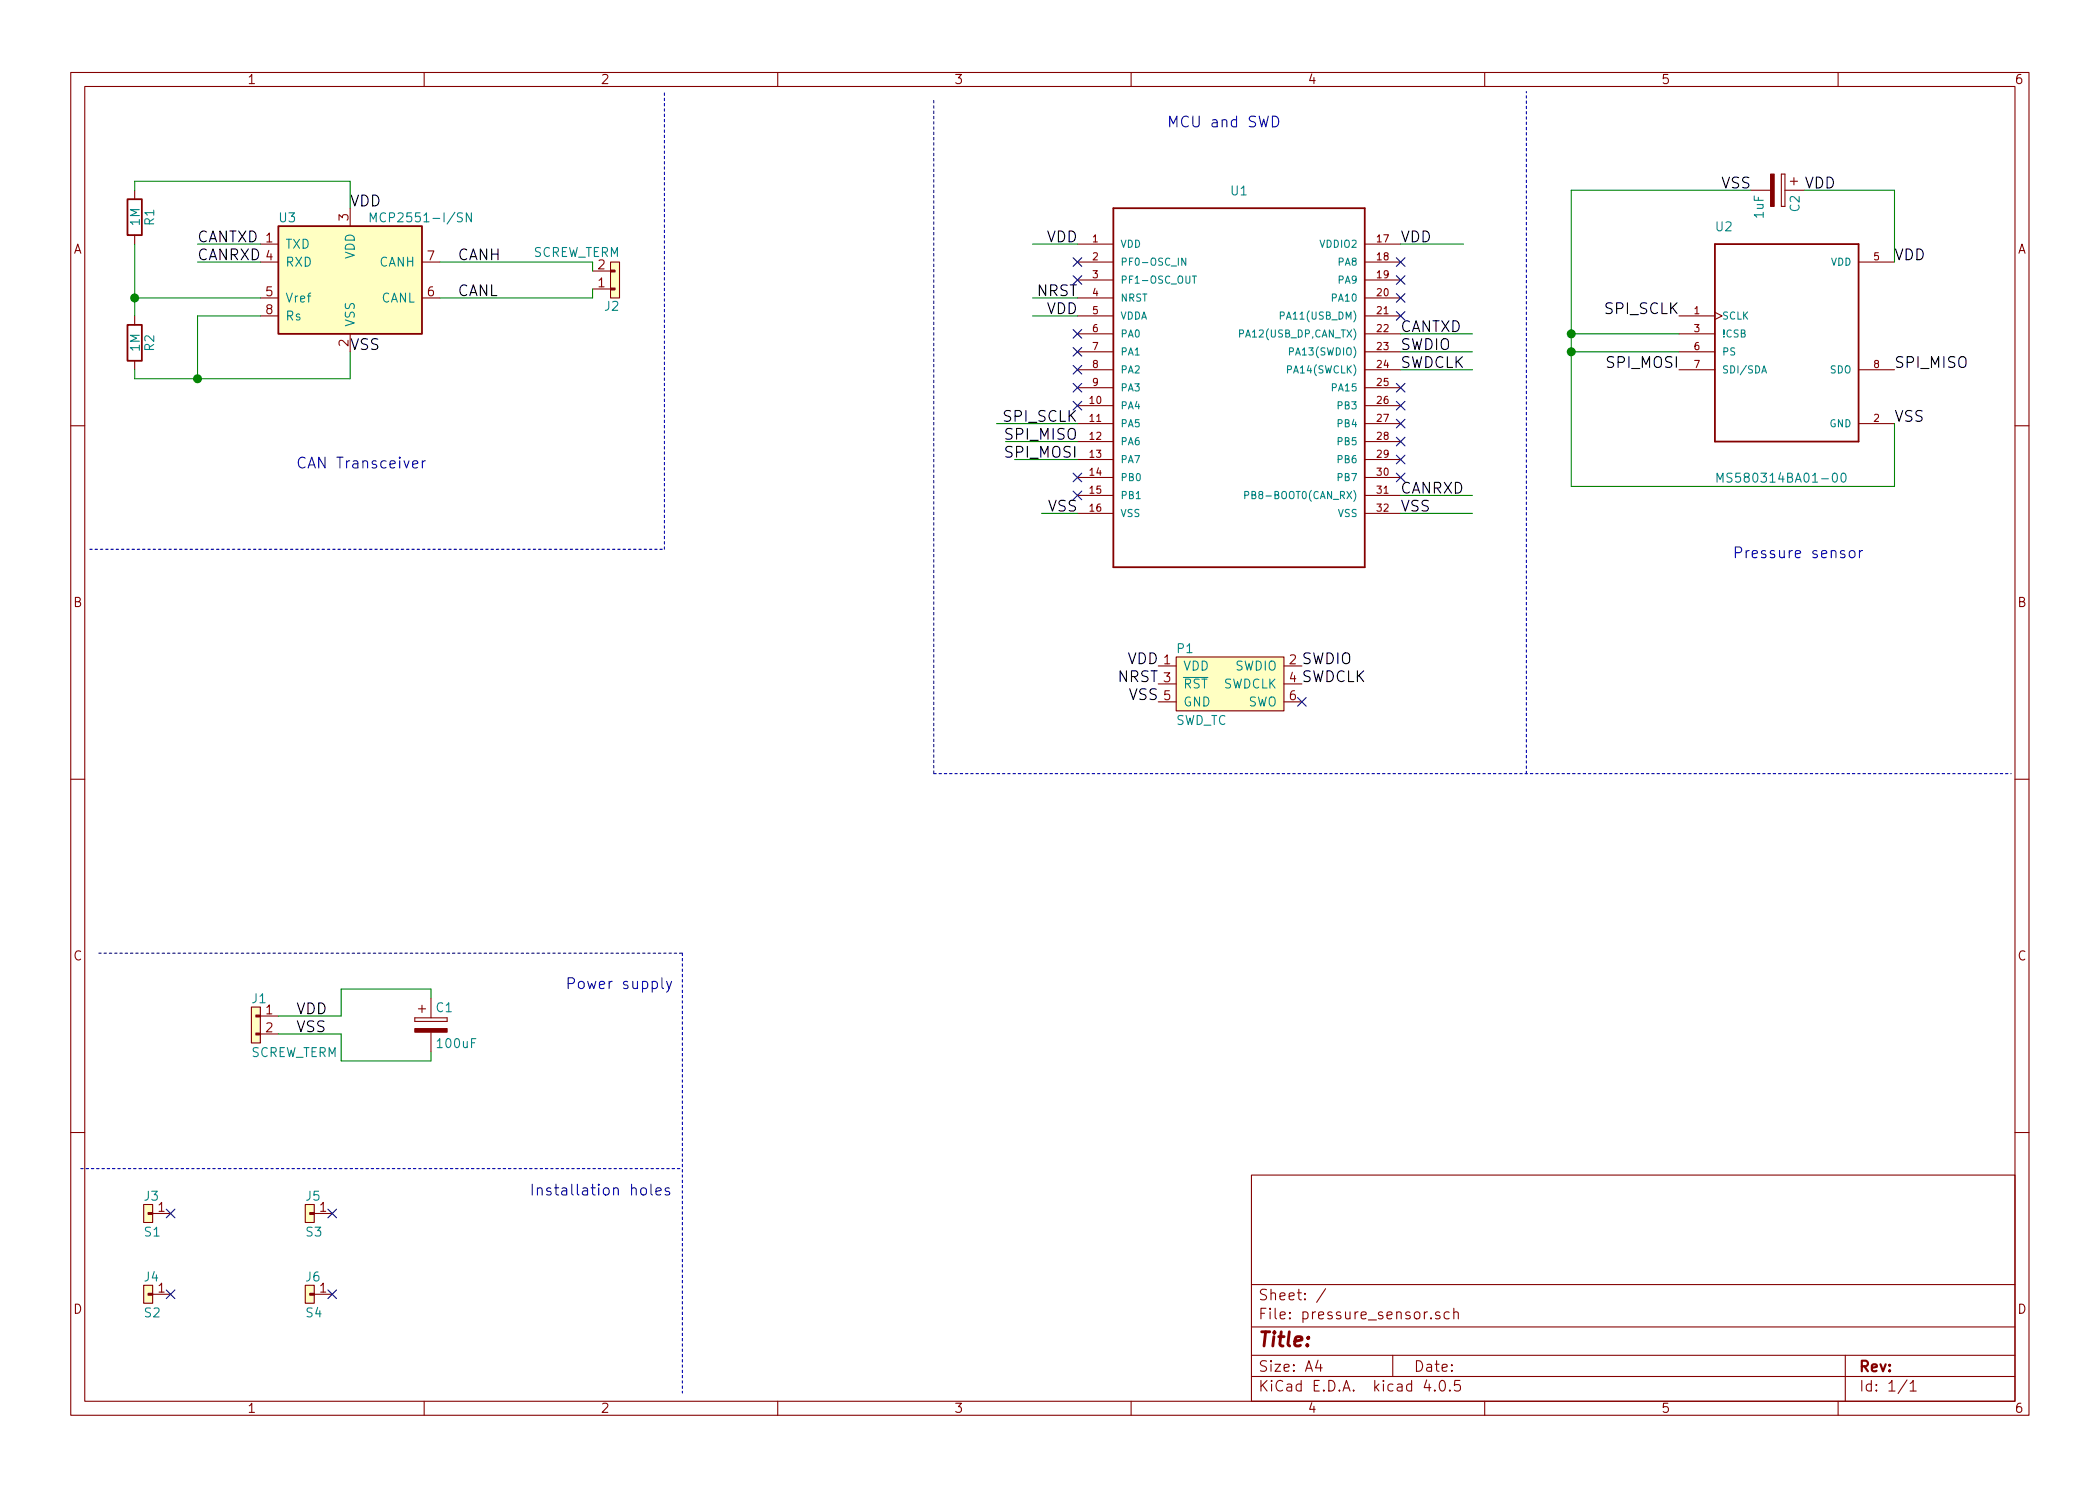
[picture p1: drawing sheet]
EESchema Schematic File Version 2
LIBS:pressure_sensor-rescue
LIBS:cauv_lib
LIBS:agg-kicad
LIBS:pressure_sensor-cache
EELAYER 25 0
EELAYER END
$Descr A4 11693 8268
encoding utf-8
Sheet 1 1
Title ""
Date ""
Rev ""
Comp ""
Comment1 ""
Comment2 ""
Comment3 ""
Comment4 ""
$EndDescr
$Comp
L STM32F042K4 U1
U 1 1
P 6400 400
F 0 "U1" H 6850 -250 50  0000 L CNN
F 1 "STM32F042K4" H 6600 -2400 50  0001 L CNN
F 2 "agg:LQFP-32" H 6650 -2500 50  0001 L CNN
F 3 "" H 6650 -2500 60  0001 C CNN
	1    6400 400 
	1    0    0    -1  
$EndComp
$Comp
L MS580314BA01-00 U2
U 1 1
P 9950 1850
F 0 "U2" H 9550 2450 50  0000 L CNN
F 1 "MS580314BA01-00" H 9550 1050 50  0000 L CNN
F 2 "footprints:XDCR_MS580314BA01-00" H 9950 1850 50  0001 L CNN
F 3 "17.19 USD" H 9950 1850 50  0001 L CNN
F 4 "TE Connectivity" H 9950 1850 50  0001 L CNN "MF"
F 5 "Miniature Altimeter Module" H 9950 1850 50  0001 L CNN "Description"
F 6 "MS580314BA01-00" H 9950 1850 50  0001 L CNN "MP"
F 7 "Bad" H 9950 1850 50  0001 L CNN "Availability"
F 8 "None" H 9950 1850 50  0001 L CNN "Package"
	1    9950 1850
	1    0    0    -1  
$EndComp
$Comp
L SWD_TC P1
U 1 1
P 6850 3800
F 0 "P1" H 6550 4000 50  0000 L CNN
F 1 "SWD_TC" H 6550 3600 50  0000 L CNN
F 2 "footprints:SWD_CONN" H 6550 3500 50  0001 L CNN
F 3 "" H 6450 3900 50  0001 C CNN
	1    6850 3800
	1    0    0    -1  
$EndComp
$Comp
L MCP2551-I/SN U3
U 1 1
P 1950 1550
F 0 "U3" H 1550 1900 50  0000 L CNN
F 1 "MCP2551-I/SN" H 2050 1900 50  0000 L CNN
F 2 "SMD_Packages:SOIC-8-N" H 1950 1050 50  0001 C CIN
F 3 "" H 1950 1550 50  0000 C CNN
	1    1950 1550
	1    0    0    -1  
$EndComp
Text Notes 1650 2600 0    60   ~ 0
CAN Transceiver
Text Notes 6500 700  0    60   ~ 0
MCU and SWD
Text Notes 9650 3100 0    60   ~ 0
Pressure sensor
$Comp
L CONN_01x02 J1
U 1 1
P 1450 5650
F 0 "J1" H 1400 5750 50  0000 L CNN
F 1 "SCREW_TERM" H 1400 5450 50  0000 L CNN
F 2 "Connectors_Terminal_Blocks:TerminalBlock_Pheonix_PT-3.5mm_2pol" H 1450 5650 50  0001 C CNN
F 3 "" H 1450 5650 50  0001 C CNN
	1    1450 5650
	1    0    0    -1  
$EndComp
Text Label 1650 5650 0    60   ~ 0
VDD
Text Label 1650 5750 0    60   ~ 0
VSS
Text Label 1100 1350 0    60   ~ 0
CANTXD
Text Label 1100 1450 0    60   ~ 0
CANRXD
$Comp
L R-RESCUE-pressure_sensor R1
U 1 1
P 750 1200
F 0 "R1" V 830 1200 50  0000 C CNN
F 1 "1M" V 750 1200 50  0000 C CNN
F 2 "Resistors_THT:R_Axial_DIN0204_L3.6mm_D1.6mm_P5.08mm_Horizontal" V 680 1200 50  0001 C CNN
F 3 "" H 750 1200 50  0000 C CNN
	1    750  1200
	1    0    0    -1  
$EndComp
$Comp
L R-RESCUE-pressure_sensor R2
U 1 1
P 750 1900
F 0 "R2" V 830 1900 50  0000 C CNN
F 1 "1M" V 750 1900 50  0000 C CNN
F 2 "Resistors_THT:R_Axial_DIN0204_L3.6mm_D1.6mm_P5.08mm_Horizontal" V 680 1900 50  0001 C CNN
F 3 "" H 750 1900 50  0000 C CNN
	1    750  1900
	1    0    0    -1  
$EndComp
$Comp
L CP-RESCUE-pressure_sensor C1
U 1 1
P 2400 5700
F 0 "C1" H 2425 5800 50  0000 L CNN
F 1 "100uF" H 2425 5600 50  0000 L CNN
F 2 "Capacitors_THT:CP_Radial_D4.0mm_P1.50mm" H 2438 5550 50  0001 C CNN
F 3 "" H 2400 5700 50  0000 C CNN
	1    2400 5700
	1    0    0    -1  
$EndComp
$Comp
L CP-RESCUE-pressure_sensor C2
U 1 1
P 9900 1050
F 0 "C2" H 9925 1150 50  0000 L CNN
F 1 "1uF" H 9925 950 50  0000 L CNN
F 2 "Capacitors_THT:CP_Radial_D4.0mm_P1.50mm" H 9938 900 50  0001 C CNN
F 3 "" H 9900 1050 50  0000 C CNN
	1    9900 1050
	0    1    1    0   
$EndComp
Text Label 10050 1050 0    60   ~ 0
VDD
Text Label 9750 1050 2    60   ~ 0
VSS
Text Label 10550 1450 0    60   ~ 0
VDD
Text Label 10550 2350 0    60   ~ 0
VSS
Text Label 10550 2050 0    60   ~ 0
SPI_MISO
Text Label 9350 1750 2    60   ~ 0
SPI_SCLK
Text Label 9350 2050 2    60   ~ 0
SPI_MOSI
Text Label 6450 3700 2    60   ~ 0
VDD
Text Label 6450 3900 2    60   ~ 0
VSS
Text Label 6450 3800 2    60   ~ 0
NRST
Text Label 7250 3700 0    60   ~ 0
SWDIO
Text Label 7250 3800 0    60   ~ 0
SWDCLK
NoConn ~ 7250 3900
Text Label 6000 1350 2    60   ~ 0
VDD
Text Label 6000 1750 2    60   ~ 0
VDD
Text Label 6000 2850 2    60   ~ 0
VSS
Text Label 7800 2850 0    60   ~ 0
VSS
Text Label 7800 1350 0    60   ~ 0
VDD
Text Label 7800 1850 0    60   ~ 0
CANTXD
Text Label 7800 2750 0    60   ~ 0
CANRXD
Text Label 7800 1950 0    60   ~ 0
SWDIO
Text Label 7800 2050 0    60   ~ 0
SWDCLK
Text Label 6000 1650 2    60   ~ 0
NRST
Wire Wire Line
	1550 5650 1900 5650
Wire Wire Line
	1550 5750 1900 5750
Wire Wire Line
	1450 1350 1100 1350
Wire Wire Line
	1450 1450 1100 1450
Wire Wire Line
	750  1650 1450 1650
Wire Wire Line
	1100 1750 1450 1750
Wire Wire Line
	2450 1450 3300 1450
Wire Wire Line
	2450 1650 3300 1650
Wire Wire Line
	1950 1000 1950 1150
Wire Wire Line
	1100 1750 1100 2100
Wire Wire Line
	750  2100 1950 2100
Wire Wire Line
	750  2100 750  2050
Connection ~ 1100 2100
Wire Wire Line
	750  1050 750  1000
Wire Wire Line
	750  1000 1950 1000
Wire Wire Line
	750  1350 750  1750
Connection ~ 750  1650
Wire Wire Line
	1900 5650 1900 5500
Wire Wire Line
	1900 5500 2400 5500
Wire Wire Line
	2400 5500 2400 5550
Wire Wire Line
	1900 5750 1900 5900
Wire Wire Line
	1900 5900 2400 5900
Wire Wire Line
	2400 5900 2400 5850
Wire Wire Line
	8750 1950 9350 1950
Wire Wire Line
	8750 1050 8750 2700
Wire Wire Line
	8750 2700 10550 2700
Wire Wire Line
	10550 2700 10550 2350
Wire Wire Line
	6000 1350 5750 1350
Wire Wire Line
	5750 1650 6000 1650
Wire Wire Line
	6000 1750 5750 1750
Wire Wire Line
	6000 2850 5800 2850
Wire Wire Line
	7800 1350 8150 1350
Wire Wire Line
	7800 1850 8200 1850
Wire Wire Line
	7800 1950 8200 1950
Wire Wire Line
	7800 2050 8200 2050
Wire Wire Line
	7800 2750 8200 2750
Wire Wire Line
	7800 2850 8200 2850
Wire Wire Line
	6000 2550 5650 2550
Text Label 6000 2550 2    60   ~ 0
SPI_MOSI
Text Label 6000 2450 2    60   ~ 0
SPI_MISO
Wire Wire Line
	6000 2450 5600 2450
Text Label 6000 2350 2    60   ~ 0
SPI_SCLK
Wire Wire Line
	6000 2350 5550 2350
Wire Wire Line
	9350 1850 8750 1850
Connection ~ 8750 1950
Wire Wire Line
	10050 1050 10550 1050
Wire Wire Line
	10550 1050 10550 1450
Wire Wire Line
	9750 1050 8750 1050
Connection ~ 8750 1850
NoConn ~ 6000 1450
NoConn ~ 6000 1550
NoConn ~ 6000 1850
NoConn ~ 6000 1950
NoConn ~ 6000 2050
NoConn ~ 6000 2150
NoConn ~ 6000 2250
NoConn ~ 6000 2650
NoConn ~ 6000 2750
NoConn ~ 7800 1450
NoConn ~ 7800 1550
NoConn ~ 7800 1650
NoConn ~ 7800 1750
NoConn ~ 7800 2150
NoConn ~ 7800 2250
NoConn ~ 7800 2350
NoConn ~ 7800 2450
NoConn ~ 7800 2550
NoConn ~ 7800 2650
Wire Wire Line
	1950 2100 1950 1950
$Comp
L CONN_01x02 J2
U 1 1
P 3400 1600
F 0 "J2" H 3350 1700 50  0000 L CNN
F 1 "SCREW_TERM" H 3350 1400 50  0000 L CNN
F 2 "Connectors_Terminal_Blocks:TerminalBlock_Pheonix_PT-3.5mm_2pol" H 3400 1600 50  0001 C CNN
F 3 "" H 3400 1600 50  0001 C CNN
	1    3400 1600
	-1   0    0    1   
$EndComp
Text Label 2550 1650 0    60   ~ 0
CANL
Text Label 2550 1450 0    60   ~ 0
CANH
Wire Wire Line
	3300 1450 3300 1500
Wire Wire Line
	3300 1650 3300 1600
Text Label 1950 1150 0    60   ~ 0
VDD
Text Label 1950 1950 0    60   ~ 0
VSS
Wire Notes Line
	500  3050 3700 3050
Wire Notes Line
	3700 3050 3700 500 
Wire Notes Line
	5200 550  5200 4300
Wire Notes Line
	5200 4300 11200 4300
Wire Notes Line
	8500 4300 8500 500 
Wire Notes Line
	550  5300 3800 5300
Wire Notes Line
	3800 5300 3800 7750
Text Notes 3150 5500 0    60   ~ 0
Power supply
Wire Notes Line
	450  6500 3800 6500
Text Notes 2950 6650 0    60   ~ 0
Installation holes
$Comp
L CONN_01x01 J3
U 1 1
P 850 6750
F 0 "J3" H 800 6850 50  0000 L CNN
F 1 "S1" H 800 6650 50  0000 L CNN
F 2 "agg:SIL-254P-01" H 850 6750 50  0001 C CNN
F 3 "" H 850 6750 50  0001 C CNN
	1    850  6750
	1    0    0    -1  
$EndComp
$Comp
L CONN_01x01 J4
U 1 1
P 850 7200
F 0 "J4" H 800 7300 50  0000 L CNN
F 1 "S2" H 800 7100 50  0000 L CNN
F 2 "agg:SIL-254P-01" H 850 7200 50  0001 C CNN
F 3 "" H 850 7200 50  0001 C CNN
	1    850  7200
	1    0    0    -1  
$EndComp
$Comp
L CONN_01x01 J5
U 1 1
P 1750 6750
F 0 "J5" H 1700 6850 50  0000 L CNN
F 1 "S3" H 1700 6650 50  0000 L CNN
F 2 "agg:SIL-254P-01" H 1750 6750 50  0001 C CNN
F 3 "" H 1750 6750 50  0001 C CNN
	1    1750 6750
	1    0    0    -1  
$EndComp
$Comp
L CONN_01x01 J6
U 1 1
P 1750 7200
F 0 "J6" H 1700 7300 50  0000 L CNN
F 1 "S4" H 1700 7100 50  0000 L CNN
F 2 "agg:SIL-254P-01" H 1750 7200 50  0001 C CNN
F 3 "" H 1750 7200 50  0001 C CNN
	1    1750 7200
	1    0    0    -1  
$EndComp
NoConn ~ 1850 7200
NoConn ~ 1850 6750
NoConn ~ 950  6750
NoConn ~ 950  7200
$EndSCHEMATC
